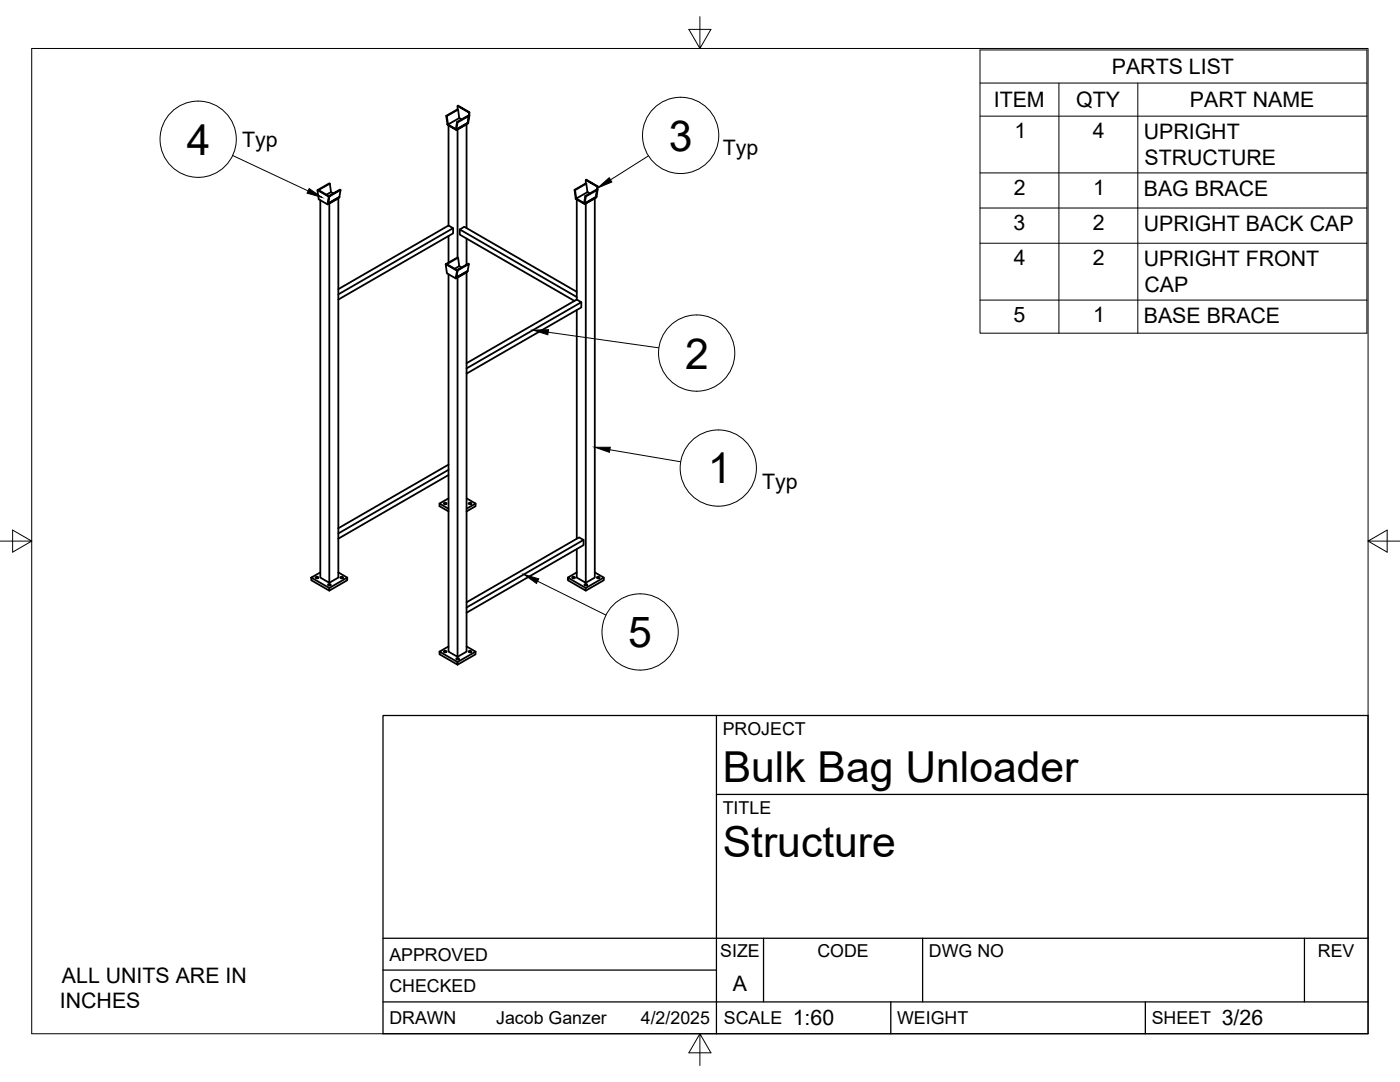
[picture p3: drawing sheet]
<svg xmlns="http://www.w3.org/2000/svg" width="279mm" height="216mm" viewBox="0 0 279 216" stroke-linecap="round" stroke-linejoin="round" font-family="sans-serif">
<!-- layer: Visible -->
<g fill="none" stroke="#000" stroke-width=".36">
<path d="M63.4 38l.2-.1zM63.4 38l.2 1.8 1.8 1M63.5 38l2.2 1.2M63.6 37.9l2 1.2M63.9 39.9v75.4l1.8 1v-75.7l1.8-1v75.7l-1.8 1M65.5 39.2h.2l-.2 1.4M65.6 39.1l2.3-1.3 .1 .1-2.3 1.3zM65.6 39.3l-.2 1.5v-.1M65.7 39.2l-.2 1.4M65.8 36.6l-2.3 1.3 2.3-1.3 .3 1.7-.9 .5M66.1 38.3l.4 .3M68 37.9l-.3 1.4-2.2 1.3"/>
<path d="M89 23.1l2.4-1.2 .3 1.7M89.2 23.2l.2 1.6M89.3 24.8l1.8 1v.2l-1.8-1.1zM89.5 25v20M91.2 24.3l2.3-1.2h.1l-.3 1.4-2.2 1.3h-.1zM91.2 24.3l.1 .1 2.3-1.3-.3 1.4M91.3 24.4l-.2 1.4 2.2-1.3v.2l-2.2 1.3M91.3 21.1h.1l2.3 1.3-.1 .1zM91.3 21.1v.7M91.4 21.9l-2.4 1.2 .3 1.7M91.7 23.6l-2.3 1.2h-.1M91.7 23.6l.4 .2"/>
<path d="M93.3 24.5h.2l-.2 .2zM93.6 22.5v.6h.1l-.2 1.4M93.7 22.4v.7M114.7 37.9l2.3-1.3 .2 1.7M114.8 37.9l.2 1.7M114.9 39.6l1.8 1v.1l-1.8-1zM115.1 39.8v20M116.8 39.1l2.3-1.3 .1 .1-.3 1.4-2.2 1.3-.1-.1zM116.8 39.1l.1 .1 2.3-1.3-.3 1.4M116.9 35.9h.1l2.3 1.3h-.1zM116.9 35.9v.7M116.9 39.2l-.2 1.4 2.2-1.3v.1l-2.2 1.3"/>
<path d="M117 36.6l-2.3 1.3 .2 1.7M117.2 38.3l-2.2 1.3h-.1M117.2 38.3l.5 .3M118.9 39.3l.1-.1-.1 .2zM119.2 37.2v.7l.1-.1-.3 1.4M119.3 37.2v.6M65.5 40.6l2.2-1.3v.1l-2.2 1.3zM67.5 57.7l22-12.7 .9 .5-22.9 13.2M88.9 52.7h.3zM88.9 52.7l.3 1.8 1.8 1.1M89 52.8l2.3 1.2M89.2 52.7l2 1.2"/>
<path d="M89.5 54.7v75.3l1.8 1.1v-75.7l1.8-1.1v75.7l-1.8 1.1M89.5 47.1v5.3M90.4 45.5v1.1l-22.9 13.2M91.1 55.4l2.2-1.3v.1l-2.2 1.3zM91.1 54h.2l-.2 1.4M91.2 53.9l2.3-1.3 .1 .1-2.3 1.3zM91.2 54l-.2 1.6v-.2M91.3 54l-.2 1.4M91.4 51.4l-2.4 1.3 2.4-1.3 .3 1.7-.9 .5M91.7 53.1l.4 .3M91.8 45.8l.9-.5 22.4 12.9M93.1 45.5v-20.7l-1.8 1v25.6"/>
<path d="M93.1 47.6v5.2M93.6 52.7l-.3 1.4-2.2 1.3M115.1 59.3l-23.3-13.5v1l22.9 13.2M93.1 72.5l22-12.7 .9 .5-22.9 13.2M115.1 61.8v45.7M116 60.3v1l-22.9 13.2M89.5 99.4l-1.8 1.1M89.5 92.7l-22 12.7M89.5 93.7l-22 12.7M89.5 94.8l-22 12.7M93.1 99.4l1.8 1.1v.5l-1.8 1M63.1 115.1l.4 .1-.2 .2-.3-.2z"/>
<path d="M63.9 114.2l-1.8 1.1 3.6 2v.6l-3.6-2.1v-.5M65.5 116.6l.5 .1-.3 .1-.3-.1zM67.5 114.2l1.8 1.1v.5l-3.6 2.1M68 115.1l.5 .1-.3 .2-.3-.2zM69.3 115.3l-3.6 2M88.6 100.4l.5 .1-.3 .1-.2-.1zM89.5 101.5l-1.8-1v.5l1.8 1M93.6 100.4l.5 .1-.3 .1-.3-.1zM94.9 100.5l-1.8 1M114.3 115.1l.4 .1-.2 .2-.3-.2zM115.1 109.6v5.7l1.8 1v-75.7l1.8-1v75.7l-1.8 1M115.1 114.2l-1.8 1.1 3.6 2v.6l-3.6-2.1v-.5"/>
<path d="M116.5 107.7v1.1l-23.4 13.5M116.7 116.6l.5 .1-.3 .1-.3-.1zM118.7 114.2l1.8 1.1v.5l-3.6 2.1M119.2 115.1l.5 .1-.3 .2-.3-.2zM120.5 115.3l-3.6 2M88.6 129.9l.5 .1-.3 .2-.2-.1zM89.5 129l-1.8 1 3.6 2.1v.5l-3.6-2v-.6M91.1 131.3l.5 .2-.3 .1h-.2zM93.1 129l1.8 1v.6l-3.6 2M93.1 120.2l22.5-13 .9 .5-23.4 13.5M93.6 129.9l.5 .1-.3 .2-.2-.1zM94.9 130l-3.6 2.1"/>
</g>
<!-- layer: Border -->
<path d="M6.3 9.7h266.7v196.6h-266.7zM139.7 3.3v6.4l2.2-3.8h-4.4l2.2 3.8M0 108h6.3l-3.8-2.2v4.4l3.8-2.2M273 108l3.8 2.2v-4.4l-3.8 2.2h6.4M139.7 206.3l-2.2 3.8h4.4l-2.2-3.8v6.3" fill="none" stroke="#000" stroke-width=".2"/>
<!-- layer: Titleblock -->
<path d="M76.4 142.8h196.6v63.5h-196.6zM143 158.5h130M143 142.8v63.5M76.4 199.9h196.6M76.4 193.6h66.6M76.4 187.2h196.6M152.4 187.2v12.7M177.8 199.9v6.4M184.1 187.2v12.7M228.6 199.9v6.4M260.3 187.2v12.7" fill="none" stroke="#000" stroke-width=".25"/>
<!-- layer: Parts Lists -->
<path d="M195.6 10h77.2v56.5h-77.2zM195.6 16.6h77.2M211.3 16.6v49.9M227.1 16.6v49.9M195.6 23.2h77.2M195.6 34.5h77.2M195.6 41.5h77.2M195.6 48.5h77.2M195.6 59.9h77.2" fill="none" stroke="#000" stroke-width=".2"/>
<!-- layer: Balloons -->
<g fill="none" stroke="#000" stroke-width=".2">
<circle cx="39.5" cy="27.8" r="7.6"/>
<circle cx="135.8" cy="27" r="7.6"/>
<circle cx="139" cy="70.5" r="7.6"/>
<circle cx="143.4" cy="93.4" r="7.6"/>
<circle cx="127.8" cy="126.1" r="7.6"/>
</g>
<!-- layer: 0 -->
<path d="M61.7 37.6l2.6 1.8-3-.9zM119.3 37.5l2.3-2 .5 .8zM106.4 65.9l3.1-.1-.2 1zM118.7 89.2h3.1l-.2 1.1zM104.6 114.6l2.9 .9-.4 .9z" fill="#000" stroke="#000" stroke-width=".2"/>
<path d="M46.4 31l15.1 7.1M129.4 31.1l-7.5 4.8M109.4 66.3l22.1 3.1M121.7 89.7l14.1 2.4M107.3 116l13.6 6.7" fill="none" stroke="#000" stroke-width=".2"/>
<g font-size="8.5">
<text x="37.3" y="30.8">4</text>
<text x="133.5" y="30">3</text>
<text x="136.8" y="73.5">2</text>
<text x="141.3" y="96.5">1</text>
<text x="125.4" y="129.1">5</text>
<text x="144.3" y="156">Bulk Bag Unloader</text>
<text x="144.3" y="171">Structure</text>
</g>
<g font-size="4.3">
<text x="221.9" y="14.8">PARTS LIST</text>
<text x="198.3" y="21.4">ITEM</text>
<text x="214.8" y="21.3">QTY</text>
<text x="237.5" y="21.4">PART NAME</text>
<text x="48.3" y="29.3">Typ</text>
<text x="202.4" y="27.5">1</text>
<text x="218.1" y="27.5">4</text>
<text x="228.3" y="27.8">UPRIGHT</text>
<text x="144.3" y="30.9">Typ</text>
<text x="228.4" y="32.9">STRUCTURE</text>
<text x="202.3" y="38.8">2</text>
<text x="218.2" y="38.8">1</text>
<text x="228.3" y="39.1">BAG BRACE</text>
<text x="202.3" y="45.8">3</text>
<text x="218.1" y="45.8">2</text>
<text x="228.3" y="46.1">UPRIGHT BACK CAP</text>
<text x="202.4" y="52.9">4</text>
<text x="218.1" y="52.9">2</text>
<text x="228.3" y="53.2">UPRIGHT FRONT</text>
<text x="228.4" y="58.3">CAP</text>
<text x="202.3" y="64.2">5</text>
<text x="218.2" y="64.2">1</text>
<text x="228.3" y="64.5">BASE BRACE</text>
<text x="152.1" y="97.6">Typ</text>
<text x="12.4" y="196.1">ALL UNITS ARE IN</text>
<text x="146.3" y="197.7">A</text>
<text x="12" y="201.2">INCHES</text>
<text x="158.2" y="204.6">1:60</text>
<text x="243.8" y="204.6">3/26</text>
</g>
<g font-size="3.5">
<text x="144.3" y="146.6">PROJECT</text>
<text x="144.3" y="162.3">TITLE</text>
<text x="77.7" y="191.7">APPROVED</text>
<text x="143.7" y="191">SIZE</text>
<text x="163.1" y="191">CODE</text>
<text x="185.4" y="191">DWG NO</text>
<text x="263" y="191">REV</text>
<text x="77.7" y="198">CHECKED</text>
<text x="77.7" y="204.4">DRAWN</text>
<text x="99" y="204.4">Jacob Ganzer</text>
<text x="127.9" y="204.4">4/2/2025</text>
<text x="144.5" y="204.4">SCALE</text>
<text x="179" y="204.4">WEIGHT</text>
<text x="229.8" y="204.4">SHEET</text>
</g>
</svg>
